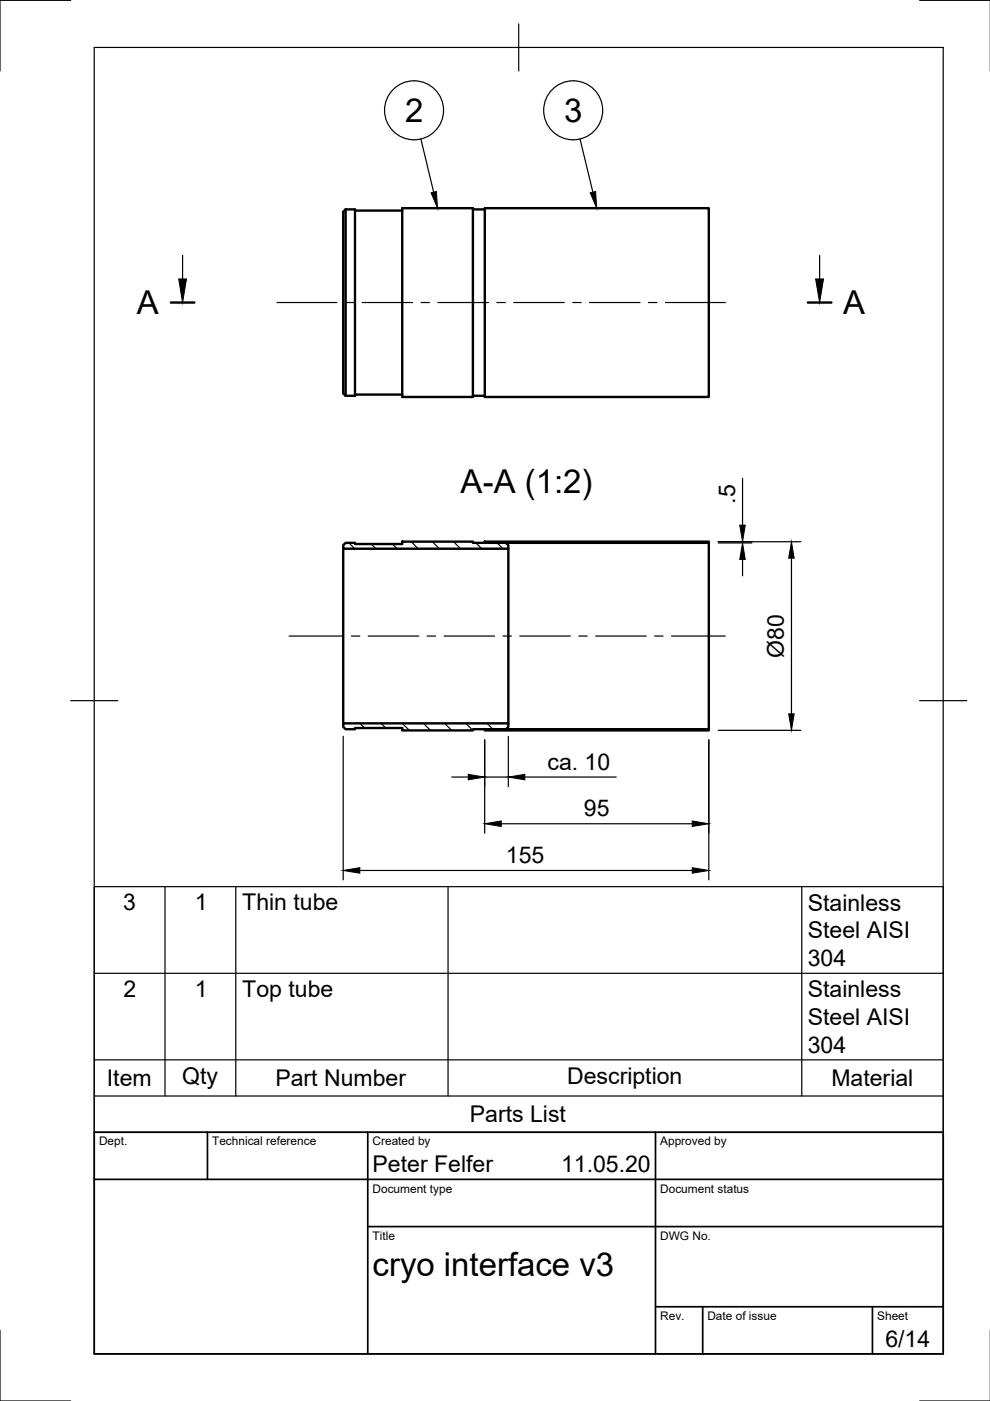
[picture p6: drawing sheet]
<svg xmlns="http://www.w3.org/2000/svg" width="210mm" height="297mm" viewBox="0 0 210 297" stroke-linecap="round" stroke-linejoin="round" font-family="sans-serif">
<!-- layer: Visible -->
<g fill="none" stroke="#000" stroke-width=".51">
<path d="M73.3 44.4l-.5 .5v38.5l.5 .5M73.3 44.4v39.5M73.3 44.4h2v39.5h-2M75.3 44.6h10M85.3 44.1h15v40.1h-15zM100.3 44.4h2.5M102.8 44.1h47.5v40.1h-47.5zM75.3 83.7h10M100.3 83.9h2.5M72.8 115.6l.5-.5h2v.2h10v-.5h15v.3h7l.5 .5v.7h-35zM72.8 116.3v37.1M102.8 114.8h47.5v.3h-47.5z"/>
<path d="M107.8 116.3v37.1M150.3 115.1v39.5M72.8 153.4h35v.7l-.5 .5h-7v.3h-15v-.5h-10v.2h-2l-.5-.5zM102.8 154.6h47.5v.3h-47.5z"/>
</g>
<!-- layer: TitleBlock -->
<path d="M20 240.1h180v46.9h-180zM20 250h180M44 240.1v9.9M78 240.1v46.9M139 240.1v46.9M78 260.1h122M139 277.1h61M149 277.1v9.9M185 277.1v9.9" fill="none" stroke="#000" stroke-width=".36"/>
<!-- layer: Border -->
<path d="M15 .1h-15v15M20 10.1h180v276.9h-180zM110 5.1v10M195 .1h15M15 148.6h10M195 148.6h10M0 282.1v14.9h15M195 297h15" fill="none" stroke="#000" stroke-width=".25"/>
<!-- layer: Smart Centers -->
<g fill="none" stroke="#000" stroke-width=".25">
<path d="M58.7 64.1h12.7M73.2 64.1h1.8M76.8 64.1h10.7M89.3 64.1h1.8M92.9 64.1h10.7M105.3 64.1h1.8M108.9 64.1h10.7M121.4 64.1h1.8M125 64.1h10.7M137.5 64.1h1.8M141.1 64.1h12.7M61.3 134.9h11.4"/>
<path d="M74.5 134.9h1.8M78.1 134.9h10.7M90.6 134.9h1.8M94.1 134.9h10.8M106.6 134.9h1.8M110.2 134.9h10.7M122.7 134.9h1.8M126.3 134.9h10.7M138.8 134.9h1.8M142.4 134.9h11.4"/>
</g>
<!-- layer: Hatching -->
<g fill="none" stroke="#000" stroke-width=".25">
<path d="M74 115.1l1.2 1.3M78.7 115.3l1 1.1M83.2 115.3l1 1.1M87.2 114.9l1.5 1.5M91.7 114.9l1.5 1.5M96.2 114.9l1.5 1.5M100.9 115.1l1.3 1.3M105.4 115.1l1.3 1.3M105.9 114.9l-.3 .2M110.3 114.9l-.2 .2M114.8 114.9l-.2 .2M119.3 114.9l-.2 .2"/>
<path d="M123.8 114.9l-.2 .2M128.3 114.9l-.2 .2M132.8 114.9l-.3 .2M137.3 114.9l-.3 .2M141.8 114.9l-.3 .2M146.3 114.9l-.3 .2M76.3 153.4l1 1M80.8 153.4l1 1M85.3 153.4l1.5 1.4M89.8 153.4l1.5 1.4M94.3 153.4l1.5 1.4M98.7 153.4l1.5 1.4"/>
<path d="M103.3 153.4l1.2 1.2M106.5 154.6l-.2 .2M107.7 153.4h.1M111 154.6l-.2 .2M115.5 154.6l-.2 .2M120 154.6l-.3 .2M124.5 154.6l-.3 .2M129 154.6l-.3 .2M133.5 154.6l-.3 .2M137.9 154.6l-.2 .2M142.4 154.6l-.2 .2M146.9 154.6l-.2 .2"/>
</g>
<!-- layer: Section Lines -->
<path d="M36.2 64.1h5M171.3 64.1h5" fill="none" stroke="#000" stroke-width=".51"/>
<path d="M38.7 54.2v4.9M173.8 54.2v4.9" fill="none" stroke="#000" stroke-width=".25"/>
<path d="M37.9 59.1h1.6l-.8 5zM172.9 59.1h1.7l-.8 5z" fill="#000" stroke="#000" stroke-width=".21"/>
<!-- layer: FD_Dimensions -->
<g fill="none" stroke="#000" stroke-width=".25">
<path d="M152.3 114.9h17.5M152.3 115.1h7.1M157.4 101.4v9.9M157.4 114.9v.2M157.4 118.6v3.5M167.8 118.3v33M72.8 156.1v30.4M102.8 156.9v19.7M107.8 156.1v10.7M150.3 156.9v29.6M152.3 154.8h17.5M95.8 164.7h3.5"/>
<path d="M102.8 164.7h5M106.3 174.7h40.5M111.3 164.7h19.4M76.3 184.6h70.5"/>
</g>
<path d="M157.4 115.1l.6 3.5h-1.2zM156.8 111.3h1.2l-.6 3.6zM167.8 114.9l.6 3.4h-1.2zM167.2 151.3h1.2l-.6 3.5zM99.3 164.2l3.5 .5-3.5 .6zM102.8 174.7l3.5-.6v1.1zM107.8 164.7l3.5-.5v1.1zM146.8 174.1l3.5 .6-3.5 .5zM72.8 184.6l3.5-.6v1.1zM146.8 184l3.5 .6-3.5 .5z" fill="#000" stroke="#000" stroke-width=".21"/>
<!-- layer: Parts Lists -->
<path d="M20 188h180v52.1h-180zM35 188v44.4M50 188v44.4M95 188v44.4M170 188v44.4M20 206.4h180M20 232.4h180M20 224.7h180" fill="none" stroke="#000" stroke-width=".25"/>
<!-- layer: Balloons -->
<g fill="none" stroke="#000" stroke-width=".25">
<path d="M89.2 29.5l2.7 11.3M123 29.5l2.7 11.3"/>
<circle cx="87.8" cy="23.4" r="6.3"/>
<circle cx="121.5" cy="23.4" r="6.3"/>
</g>
<path d="M91.4 40.9l1.1-.3 .3 3.5zM125.1 40.9l1.2-.3 .2 3.5z" fill="#000" stroke="#000" stroke-width=".21"/>
<g font-size="7">
<text x="85.9" y="25.9">2</text>
<text x="119.6" y="25.9">3</text>
<text x="29" y="66.6">A</text>
<text x="178.8" y="66.6">A</text>
<text x="97.7" y="104.5">A-A (1:2)</text>
<text x="79" y="270.6">cryo interface v3</text>
</g>
<g font-size="4.9">
<text x="155.9" y="106.8" transform="rotate(-90 155.9 106.8)">.5</text>
<text x="166.2" y="139.5" transform="rotate(-90 166.2 139.5)">Ø80</text>
<text x="116.1" y="163.2">ca. 10</text>
<text x="123.8" y="173.1">95</text>
<text x="107.3" y="183">155</text>
<text x="26.1" y="193">3</text>
<text x="41.3" y="193">1</text>
<text x="51.4" y="193">Thin tube</text>
<text x="171.3" y="193">Stainless</text>
<text x="171.3" y="199">Steel AISI</text>
<text x="171.3" y="204.8">304</text>
<text x="26.2" y="211.4">2</text>
<text x="41.3" y="211.4">1</text>
<text x="51.4" y="211.4">Top tube</text>
<text x="171.3" y="211.4">Stainless</text>
<text x="171.3" y="217.3">Steel AISI</text>
<text x="171.3" y="223.2">304</text>
<text x="22.7" y="230.3">Item</text>
<text x="38.6" y="229.8">Qty</text>
<text x="58.4" y="230.3">Part Number</text>
<text x="120.2" y="229.8">Description</text>
<text x="176.3" y="230.3">Material</text>
<text x="99.6" y="237.9">Parts List</text>
<text x="79" y="248.5">Peter Felfer</text>
<text x="119" y="248.5">11.05.20</text>
<text x="187.7" y="285.7">6/14</text>
</g>
<g font-size="2.5">
<text x="21" y="242.9">Dept.</text>
<text x="45" y="242.9">Technical reference</text>
<text x="79" y="242.9">Created by</text>
<text x="140" y="242.9">Approved by</text>
<text x="79" y="252.8">Document type</text>
<text x="140" y="252.8">Document status</text>
<text x="79" y="262.9">Title</text>
<text x="140" y="262.9">DWG No.</text>
<text x="140" y="279.9">Rev.</text>
<text x="150" y="279.9">Date of issue</text>
<text x="186" y="279.9">Sheet</text>
</g>
</svg>
